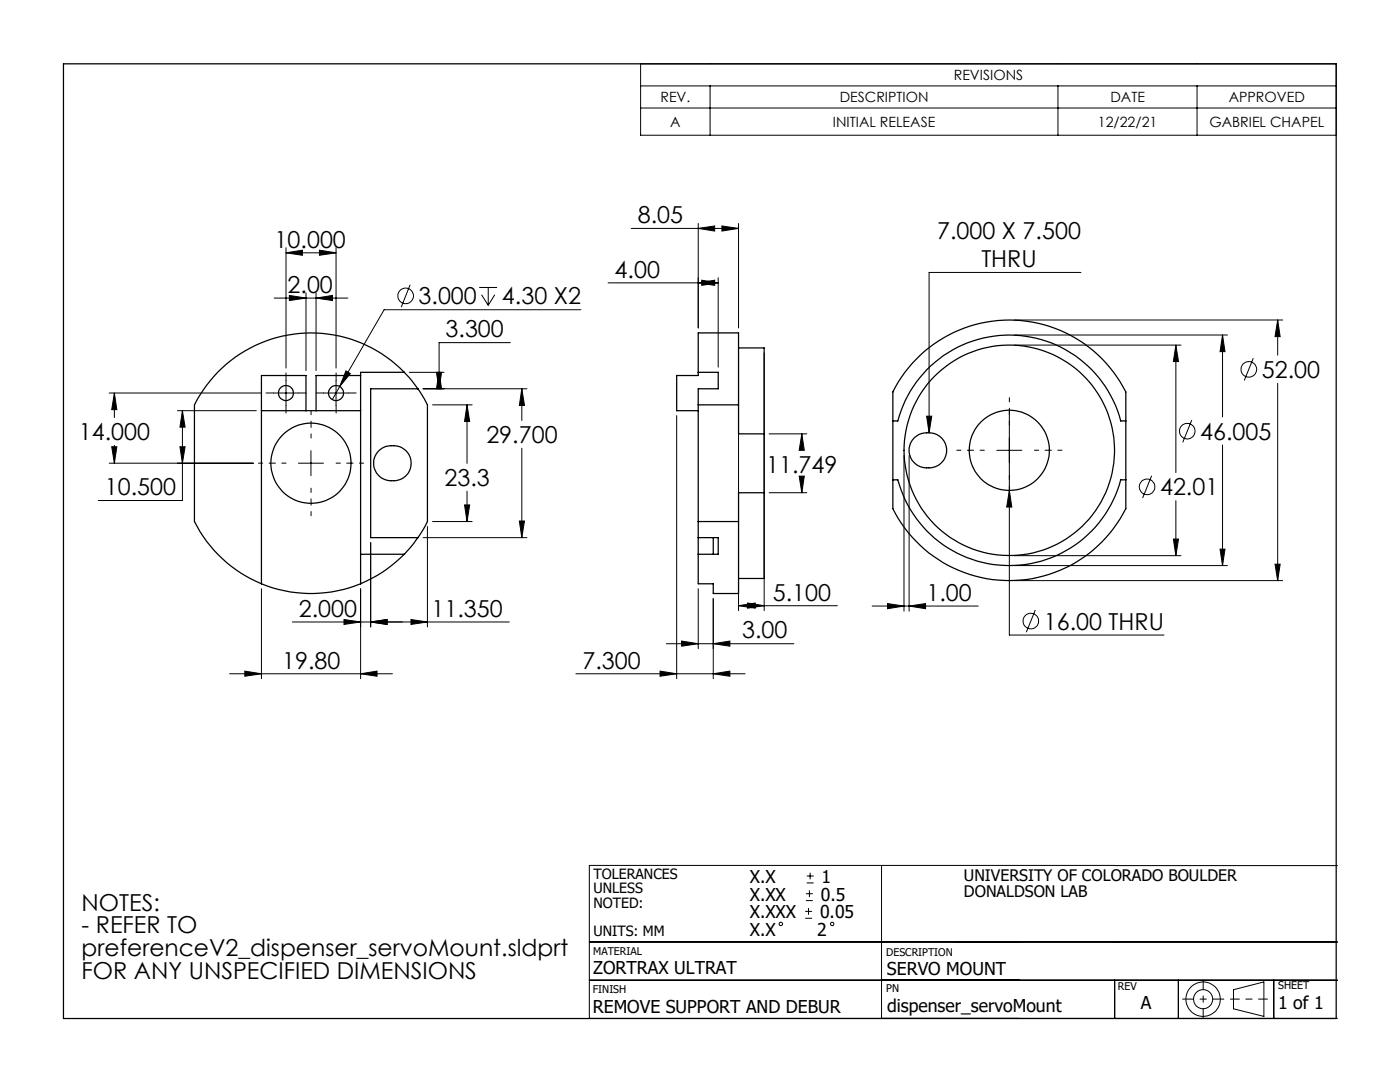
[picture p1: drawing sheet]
<svg xmlns="http://www.w3.org/2000/svg" width="279mm" height="216mm" viewBox="0 0 279 216" stroke-linecap="round" stroke-linejoin="round" font-family="sans-serif">
<g fill="none" stroke="#000" stroke-width=".2">
<path d="M127.8 12.7h138.9v14.3h-138.9zM127.8 17.1h138.9M141.7 17.1v9.9M211.1 17.1v9.9M238.9 17.1v9.9M127.8 21.6h138.9M54.7 59.5h14.7M57.1 50.4l3.3-.5v1zM57.1 49.4v24M57.1 50.4h10M57.7 58.9l3.4 .6-3.4 .5zM61.1 58.5v15.4"/>
<path d="M63.1 59.5l3.3-.6v1.1zM63.1 58.5v15.4M63.7 49.9l3.4 .5-3.4 .5zM67.1 49.4v24M81.8 56.8l-1.7 4.5M95.6 57.4h3.6M96.1 58.8l1.3 2.1M97.4 57.4v3.5M98.7 58.8l-1.3 2.1M121.4 56.4h21.9M126 45.6h21.4M139.3 56.4l3.3-.5v1z"/>
<path d="M139.3 45.6l3.3-.5v1zM139.3 44.6v20.8M140.1 55.9l3.2 .5-3.2 .5zM143.3 55.4v17.9M144.1 45.1l3.3 .5-3.3 .5zM147.4 44.6v20.8M215.7 54.4h-30.3v32M21.8 78.4h30.3M22.8 78.4l.5 3.3h-1zM22.8 78.4v4.9M54.6 78.4h4.9M57.1 75.9v5"/>
<path d="M64.6 78.4h5M67.1 75.9v5M67.8 77.1l-1.5 2.6M69 74l.9 .5-2.1 2.6zM81.7 74.3h6.9M84.4 77.6h20.8M87.1 74.3h1l-.5 3.3zM87.6 74.3l.5 3.3h-1zM101.8 68.4h-14.2v9.2M104.1 77.6l.6 3.3h-1.1zM104.1 77.6v6.3M115.9 61.8h-39.2l-8.9 15.3"/>
<path d="M147.4 70.4v51.4M152.5 70.4v51.4M202.4 63.9h53.6M202.4 68.9h33.3M202.4 66.9h42.6M234.7 68.9l.5 3.2h-1zM234.7 68.9v25.4M244 66.9v16.3M244 66.9l.5 3.3h-1zM250.1 71.5l-1.8 4.4M255 63.9l.5 3.3h-1zM255 63.9v7"/>
<path d="M255 76.5v39.4M21.8 92.4h28.8M22.3 89.1h1l-.5 3.3zM22.8 88.9v3.5M35.4 82h15.8M35.9 89.1h1l-.5 3.3zM36.4 82l.5 3.2h-1zM36.4 82v17.9h-16.8M59.5 92.4h5.1M62.1 89.9v5M86.3 80.8h7.9M93.2 80.8l.5 3.3h-1z"/>
<path d="M93.2 80.8v11.7M93.2 98v6.1M104.1 89.4v17.9M135 82.9v52.5M153.5 86.6h7.5M153.5 98.3h7.5M159.5 95h1l-.5 3.3zM160 86.6l.5 3.3h-1zM160 86.6v3.3M160 95.4v2.9M180.4 90.9v31.1M181.4 90.9v31.1"/>
<path d="M184.9 83h1l-.5 3.4zM198.9 89.9h5M201.4 97.9l.5 3.3h-1zM201.4 81.8v44.9h30.9M229.8 94.9l-1.8 4.5M234.7 99.9v11M237.8 83.8l-1.8 4.5M244 88.8v24.1M52.2 117.5v17.9M72 117.5v17.9M74 108.3v16.8M84.4 107.3h20.8"/>
<path d="M85.3 105.1v20M86.3 104.1h7.9M92.7 100.8h1l-.5 3.3zM103.6 104h1.1l-.6 3.3zM139.3 117.5v11.9M142.3 119.5v15.9M202.4 115.9h53.6M202.4 110.9h33.3M202.4 112.9h42.6M234.2 107.6h1l-.5 3.3zM243.5 109.6h1l-.5 3.3zM254.5 112.6h1l-.5 3.3z"/>
<path d="M45.8 134.4h32.5M48.9 133.9l3.3 .5-3.3 .5zM58.3 124.1h43.3M68.7 123.6l3.3 .5-3.3 .5zM72 134.4l3.2-.5v1zM74 124.1l3.3-.5v1zM82 123.6l3.3 .5-3.3 .5zM114.9 134.4h33.8M131.7 133.9l3.3 .5-3.3 .5zM133 128.4h25.4M136 127.9l3.3 .5-3.3 .5zM142.3 134.4l3.4-.5v1z"/>
<path d="M142.3 128.4l3.4-.5v1zM147.4 120.9l3.3-.6v1.1zM147.4 120.9h19.7M149.2 120.3l3.3 .6-3.3 .5zM174.1 120.9h21.1M177.1 120.4l3.3 .5-3.3 .6zM181.4 120.9l3.3-.5v1.1zM206.6 121.7l-1.8 4.5M160.8 179.7h1.4M160.8 178.3h1.4M161 176.2h1.4M161 174.8h1.4"/>
<path d="M161.5 177.7v1.3M161.7 174.1v1.4M175.9 172.7v30.5M222.5 172.7h-104.9v30.5h149.3M222.5 172.7h44.4M117.6 195.6h149.3M117.6 188h149.3M160.7 183.2h1.4M160.7 181.9h1.4M161.4 181.2v1.3M222.5 195.6v7.6M235.2 195.6v7.6"/>
<path d="M246.2 197.5l6-1.6v6.9l-6-1.5zM254.2 195.6v7.6"/>
<circle cx="81" cy="59" r="1.55"/>
<circle cx="249.2" cy="73.7" r="1.56"/>
<circle cx="228.9" cy="97.2" r="1.55"/>
<circle cx="237" cy="86" r="1.55"/>
<circle cx="205.7" cy="123.9" r="1.55"/>
<circle cx="155.8" cy="184.3" r=".34"/>
<circle cx="166.1" cy="184.3" r=".33"/>
<circle cx="240.1" cy="199.4" r="3.4"/>
<circle cx="240.1" cy="199.4" r="1.91"/>
</g>
<path d="M236 199.4h8.2" fill="none" stroke="#000" stroke-width=".2" stroke-dasharray="15.2 1.3 1.3 1.3" stroke-dashoffset="13"/>
<path d="M240.1 195.5v7.7" fill="none" stroke="#000" stroke-width=".2" stroke-dasharray="15.2 1.3 1.3 1.3" stroke-dashoffset="13.3"/>
<path d="M245.6 199.4h7.4" fill="none" stroke="#000" stroke-width=".2" stroke-dasharray="15.2 1.3 1.3 1.3" stroke-dashoffset="13.4"/>
<g fill="none" stroke="#000" stroke-width=".25">
<path d="M12.7 12.7h254v190.5h-254zM72 74.9h-8.9v7.1M80.7 74.3a26 26 0 0 0-41.9 6.5v23.3a26.3 26.3 0 0 0 13.4 12.4M80.7 74.3l1.4 1.6 1.3 1.7M80.7 74.3h-8.7v42.2M83.4 77.6l1.9 3.2v23.3l-1.9 3.2M83.4 77.6h-9.4v29.7h9.4M139.3 74.3h4v3.3h-4v3.2M139.3 74.3v-7.9h8.1v14.4M139.3 74.3v.6h-4.3v7.1h4.3M147.4 69.4h5.1v17.2M183.7 70.9a26 26 0 0 1 41 7.3v23.3a26 26 0 0 1-23.3 14.4 26 26 0 0 1-23.2-14.4v-23.3a25.4 25.4 0 0 1 5.5-7.3z"/>
<path d="M52.2 82h19.8M61.1 82v-7.1h-8.9v41.6M75.5 90.1a3.8 3.8 0 0 1 4-1 3.8 3.8 0 0 1 2.6 3.3 3.8 3.8 0 0 1-2.6 3.4 3.8 3.8 0 0 1-4-1 3.5 3.5 0 0 1 0-4.7zM139.3 80.8h8.1M139.3 80.8v23.3M147.4 80.8v5.8h5.1M152.5 98.3v17.1h-5.1M152.5 98.3h-5.1v5.8M152.5 86.6v11.7M178.2 95.7h1a23 23 0 0 0 22.2 17.2 23 23 0 0 0 22.3-17.2h1M178.2 84h1a23 23 0 0 1 22.2-17.1 23 23 0 0 1 22.3 17.1h1M182.6 87.2a3.8 3.8 0 0 1 4.2-.6 3.8 3.8 0 0 1 2.1 3.7 3.8 3.8 0 0 1-3.3 3.1 3.8 3.8 0 0 1-4-2.3 3.6 3.6 0 0 1 1-3.9z"/>
<path d="M52.2 116.5a26.1 26.1 0 0 0 19.8 0M72 110.6h8.7M80.7 110.6a26.6 26.6 0 0 1-8.7 5.9M83.4 107.3l-2.7 3.3M139.3 107.3h4v3.3h-4M139.3 104.1v3.2M139.3 104.1h8.1M139.3 107.3v3.3M142.3 107.3v3.3M147.4 104.1v14.3h-5.1v-1.9h-3v-5.9"/>
<circle cx="57.1" cy="78.4" r="1.5"/>
<circle cx="67" cy="78.4" r="1.5"/>
<circle cx="62.1" cy="92.4" r="8"/>
<circle cx="201.4" cy="89.9" r="21"/>
<circle cx="201.4" cy="89.9" r="8"/>
</g>
<path d="M57.1 92.4h-5.5M62.1 97.4v5.5M62.1 87.4v-5.5M67.1 92.4h5.5M196.4 89.8h-5.5M201.4 94.8v5.5M201.4 84.8v-5.5M206.4 89.8h5.5" fill="none" stroke="#000" stroke-width=".2" stroke-dasharray="15.2 1.3 1.3 1.3" stroke-dashoffset="14.4"/>
<path d="M54.6 78.4h-1.5M57.1 75.9v-1.5M59.6 78.4h1.5M64.6 78.4h-1.5M67.1 75.9v-1.5M69.6 78.4h1.5M57.1 80.9v1.5M67.1 80.9v1.5" fill="none" stroke="#000" stroke-width=".2" stroke-dasharray="15.2 1.3 1.3 1.3"/>
<g fill="#000">
<path d="M140.1 55.9l3.2 .5-3.2 .5zM139.3 56.4l3.3-.5v1z"/>
<path d="M87.1 74.3h1l-.5 3.3zM87.6 74.3l.5 3.3h-1zM103.6 104h1.1l-.6 3.3zM104.1 77.6l.6 3.3h-1.1zM22.8 78.4l.5 3.3h-1zM22.3 89.1h1l-.5 3.3zM92.7 100.8h1l-.5 3.3zM93.2 80.8l.5 3.3h-1zM69 74l-1.2 3.1 2.1-2.6zM36.4 82l.5 3.2h-1zM35.9 89.1h1l-.5 3.3zM184.9 83l.5 3.4 .5-3.4zM201.4 97.9l-.5 3.3h1zM254.5 112.6h1l-.5 3.3zM255 63.9l.5 3.3h-1zM234.2 107.6h1l-.5 3.3zM234.7 68.9l.5 3.2h-1zM243.5 109.6h1l-.5 3.3zM244 66.9l.5 3.3h-1zM160 86.6l.5 3.3h-1zM159.5 95h1l-.5 3.3z"/>
<path d="M48.9 133.9l3.3 .5-3.3 .5zM72 134.4l3.2-.5v1zM57.1 50.4l3.3-.5v1zM63.7 49.9l3.4 .5-3.4 .5zM74 124.1l3.3-.5v1zM82 123.6l3.3 .5-3.3 .5zM57.7 58.9l3.4 .6-3.4 .5zM63.1 59.5l3.3-.6v1.1z"/>
<path d="M74 124.1l3.3-.5v1zM68.7 123.6l3.3 .5-3.3 .5zM181.4 120.9l3.3-.5v1.1zM177.1 120.4l3.3 .5-3.3 .6z"/>
<path d="M136 127.9l3.3 .5-3.3 .5zM142.3 128.4l3.4-.5v1z"/>
<path d="M149.2 120.3l3.3 .6-3.3 .5zM147.4 120.9l3.3-.6v1.1zM142.3 134.4l3.4-.5v1zM131.7 133.9l3.3 .5-3.3 .5zM144.1 45.1l3.3 .5-3.3 .5zM139.3 45.6l3.3-.5v1z"/>
</g>
<g font-size="4.7">
<text x="127.3" y="44.6">8.05</text>
<text x="187" y="47.8">7.000 X 7.500</text>
<text x="54.8" y="49.4">10.000</text>
<text x="195.8" y="53.3">THRU</text>
<text x="57.4" y="58.4">2.00</text>
<text x="122.7" y="55.4">4.00</text>
<text x="83.5" y="60.7">3.000</text>
<text x="100.2" y="60.7">4.30 X2</text>
<text x="88.9" y="67.3">3.300</text>
<text x="251.8" y="75.4">52.00</text>
<text x="15.7" y="87.8">14.000</text>
<text x="97.1" y="88.4">29.700</text>
<text x="239.5" y="87.7">46.005</text>
<text x="152.9" y="94.4">11.749</text>
<text x="20.9" y="98.8">10.500</text>
<text x="88.7" y="97">23.3</text>
<text x="231.5" y="98.8">42.01</text>
<text x="154.2" y="119.8">5.100</text>
<text x="184.9" y="119.9">1.00</text>
<text x="59.6" y="123.1">2.000</text>
<text x="86.1" y="123.1">11.350</text>
<text x="208.3" y="125.6">16.00 THRU</text>
<text x="148.1" y="127.4">3.00</text>
<text x="56.3" y="133.4">19.80</text>
<text x="116.2" y="133.4">7.300</text>
<text x="16.3" y="181.7">NOTES:</text>
<text x="16.3" y="186.3">- REFER TO</text>
<text x="16.3" y="190.8">preferenceV2_dispenser_servoMount.sldprt</text>
<text x="16.3" y="195.3">FOR ANY UNSPECIFIED DIMENSIONS</text>
</g>
<g font-size="3.5">
<text x="149.6" y="176.2">X.X</text>
<text x="149.6" y="179.7">X.XX</text>
<text x="163.8" y="179.7">0.5</text>
<text x="164" y="176.2">1</text>
<text x="149.6" y="183.2">X.XXX</text>
<text x="163.7" y="183.2">0.05</text>
<text x="149.6" y="186.7">X.X</text>
<text x="163.1" y="186.7">2</text>
<text x="118.4" y="194.3">ZORTRAX ULTRAT</text>
<text x="177" y="194.6">SERVO MOUNT</text>
<text x="118.3" y="202">REMOVE SUPPORT AND DEBUR</text>
<text x="177" y="201.9">dispenser_servoMount</text>
<text x="227.7" y="201.4">A</text>
<text x="255.1" y="201.3">1 of 1</text>
</g>
<g font-size="3.2">
<text x="192.4" y="175.8">UNIVERSITY OF COLORADO BOULDER</text>
<text x="192.4" y="179">DONALDSON LAB</text>
</g>
<g font-size="2.8">
<text x="190.4" y="16">REVISIONS</text>
<text x="131.8" y="20.4">REV.</text>
<text x="167.6" y="20.4">DESCRIPTION</text>
<text x="221.6" y="20.4">DATE</text>
<text x="245.2" y="20.4">APPROVED</text>
<text x="133.8" y="25.3">A</text>
<text x="166.2" y="25.3">INITIAL RELEASE</text>
<text x="219.1" y="25.3">12/22/21</text>
<text x="241.4" y="25.3">GABRIEL CHAPEL</text>
<text x="118.4" y="175.5">TOLERANCES</text>
<text x="118.4" y="178.3">UNLESS</text>
<text x="118.4" y="181.1">NOTED:</text>
<text x="118.4" y="186.7">UNITS: MM</text>
</g>
<g font-size="2.1">
<text x="118.4" y="190.6">MATERIAL</text>
<text x="176.9" y="190.8">DESCRIPTION</text>
<text x="176.9" y="197.9">PN</text>
<text x="223.1" y="197.4">REV</text>
<text x="255.1" y="197.4">SHEET</text>
<text x="118.3" y="198.1">FINISH</text>
</g>
</svg>
